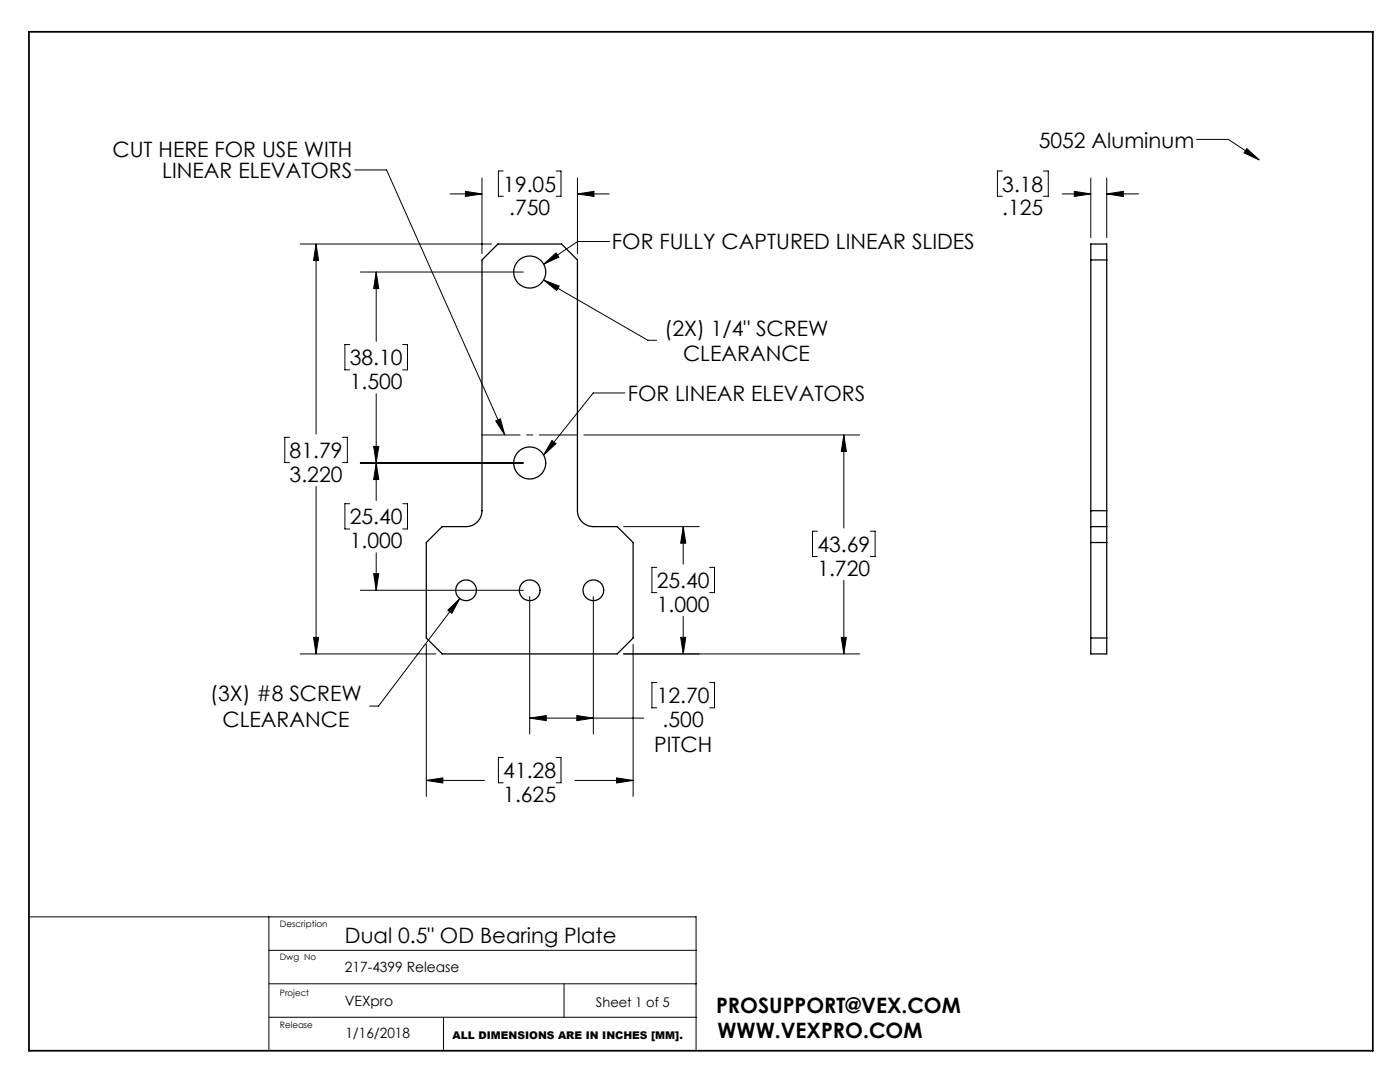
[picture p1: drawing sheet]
<svg xmlns="http://www.w3.org/2000/svg" width="279mm" height="216mm" viewBox="0 0 279 216" stroke-linecap="round" stroke-linejoin="round" font-family="sans-serif">
<g fill="none" stroke="#000" stroke-width=".2">
<path d="M70.8 33.9h6.3l23.6 52.9M89.8 38.7h6.4M92.9 38.2l3.3 .5-3.3 .5zM96.2 35.5v15.1M100.4 34.1h-.9v5.1h.9M111 34.1h1v5.1h-1M115.2 38.7l3.3-.5v1zM115.2 35.5v15.1M115.2 38.7h6.4M200 34.1h-.9v5.1h.9M208.2 34.1h1v5.1h-1M212 38.7h5.7"/>
<path d="M214.4 38.2l3.3 .5-3.3 .5zM217.7 35.5v11.9M220.9 38.7l3.3-.5v1zM220.9 38.7h6.3M220.9 35.5v11.9M238.8 27.8h6.4l6.1 4.1M248.8 29.6l2.5 2.3-3-1.4zM59.9 48.7h38.2M63.1 48.7v37.9M63.1 48.7l.5 3.3h-1zM71.9 54.3h32.5M75.1 54.3v13.8"/>
<path d="M75.1 54.3l.5 3.3h-1zM108.5 55.9l20.8 12h1.7M108.5 55.9l3.1 1.2-.5 .9zM108.5 52.7l2.5-2.2 .5 .8zM121.6 48.2h-6.3l-6.8 4.5M69.8 68.8h-1v5h1M75.1 78.6v21.3M80.4 68.8h.9v5h-.9M124.7 78.4h-6.3l-9.9 12.4M57.8 87.3h-1v5h1M63.1 97.1v33.4M68.4 87.3h.9v5h-.9"/>
<path d="M71.9 92.4h32.5M74.6 89.1h1l-.5 3.3zM75.1 92.4l.5 3.3h-1zM98.9 84l1-.4 .8 3.2zM110.2 87.9l.8 .6-2.5 2.3zM116.5 86.8h55.1M168.4 86.8l.5 3.3h-1zM168.4 86.8v18.6M69.8 100.5h-1v5.1h1M71.9 117.8h32.5M74.6 114.5h1l-.5 3.3zM75.1 110.3v7.5"/>
<path d="M80.4 100.5h.9v5.1h-.9M91.8 119.4l-16.3 21.5h-1.7M105.7 119.1v27.4M118.4 119.1v27.4M124.4 105.1h15.1M131.1 113.2h-1v5.1h1M136.4 105.1v7.5M136.4 105.1l.5 3.3h-1.1zM141.6 113.2h1v5.1h-1M163.1 106h-.9v5h.9M168.4 115.8v14.7M173.7 106h.9v5h-.9"/>
<path d="M59.9 130.5h27.1M62.6 127.2h1l-.5 3.3zM85.1 128.6v30.3M89.4 121.8l2.4-2.4-1.6 3zM124.4 130.5h47.2M126.4 128.6v30.3M131.1 136.2h-1v5h1M135.8 127.2h1.1l-.5 3.3zM136.4 123v7.5M141.6 136.2h1v5h-1M167.9 127.2h1l-.5 3.3zM85.1 155.7l3.3-.5v1z"/>
<path d="M85.1 155.7h11.6M100.4 151.2h-.9v5h.9M105.7 143.3l3.3-.5v1zM105.7 143.3h22.8M111 151.2h1v5h-1M114.7 155.7h11.7M115.1 142.8l3.3 .5-3.3 .5zM123.1 155.2l3.3 .5-3.3 .5zM5.8 182.9h133.1v26.8M53.7 182.9v26.8M53.7 196.3h85.2M53.7 189.6h85.2"/>
<path d="M112.6 196.3v6.7M53.7 203h85.2M88.5 203v6.7"/>
</g>
<path d="M96.2 86.8h19" fill="none" stroke="#000" stroke-width=".2" stroke-dasharray="15.2 1.3 1.3 1.3" stroke-dashoffset="7.6"/>
<path d="M5.8 6.3h268.2v203.4h-268.2z" fill="none" stroke="#000" stroke-width=".35"/>
<g fill="#000">
<path d="M110.2 87.9l.8 .6-2.5 2.3zM108.5 52.7l2.5-2.2 .5 .8zM98.9 84l1-.4 .8 3.2zM248.8 29.6l2.5 2.3-3-1.4z"/>
<path d="M168.4 86.8l.5 3.3h-1zM167.9 127.2h1l-.5 3.3z"/>
<path d="M62.6 127.2h1l-.5 3.3zM63.1 48.7l.5 3.3h-1zM85.1 155.7l3.3-.5v1zM123.1 155.2l3.3 .5-3.3 .5zM135.8 127.2h1.1l-.5 3.3zM136.4 105.1l.5 3.3h-1.1zM92.9 38.2l3.3 .5-3.3 .5zM115.2 38.7l3.3-.5v1zM108.5 55.9l2.6 2.1 .5-.9zM89.4 121.8l.8 .6 1.6-3zM105.7 143.3l3.3-.5v1zM115.1 142.8l3.3 .5-3.3 .5zM75.1 54.3l.5 3.3h-1zM74.6 89.1h1l-.5 3.3zM75.1 92.4l.5 3.3h-1zM74.6 114.5h1l-.5 3.3zM214.4 38.2l3.3 .5-3.3 .5zM220.9 38.7l3.3-.5v1z"/>
</g>
<g fill="none" stroke="#000" stroke-width=".25">
<path d="M96.2 51.9l3.2-3.2h12.7l3.1 3.2v50a3.2 3.2 0 0 0 3.2 3.2h4.8l3.2 3.2v19l-3.2 3.2h-34.9l-3.2-3.2v-19l3.2-3.2h4.7a3.2 3.2 0 0 0 3.2-3.2zM217.7 51.9h3.2M217.7 101.9v3.2M217.7 105.1v25.4h3.2v-25.4M217.7 105.1h3.2M217.7 101.9v-53.2h3.2v53.2M217.7 108.3h3.2M217.7 101.9h3.2M220.9 101.9v3.2M217.7 127.3h3.2"/>
<circle cx="105.7" cy="54.3" r="3.2"/>
<circle cx="105.7" cy="92.4" r="3.2"/>
<circle cx="93" cy="117.8" r="2.07"/>
<circle cx="105.7" cy="117.8" r="2.07"/>
<circle cx="118.4" cy="117.8" r="2.07"/>
</g>
<g font-size="4.2">
<text x="207.3" y="29.4">5052 Aluminum</text>
<text x="22.5" y="31.3">CUT HERE FOR USE WITH</text>
<text x="32.4" y="35.5">LINEAR ELEVATORS</text>
<text x="100.4" y="38.2">19.05</text>
<text x="200" y="38.2">3.18</text>
<text x="101.6" y="43">.750</text>
<text x="200" y="43">.125</text>
<text x="122.1" y="49.8">FOR FULLY CAPTURED LINEAR SLIDES</text>
<text x="132.6" y="67">(2X) 1/4&quot; SCREW</text>
<text x="69.8" y="72.9">38.10</text>
<text x="69.8" y="77.6">1.500</text>
<text x="136.3" y="72">CLEARANCE</text>
<text x="125.3" y="80">FOR LINEAR ELEVATORS</text>
<text x="57.8" y="91.4">81.79</text>
<text x="57.8" y="96.1">3.220</text>
<text x="69.8" y="104.6">25.40</text>
<text x="69.8" y="109.4">1.000</text>
<text x="163.1" y="110.1">43.69</text>
<text x="131.1" y="117.3">25.40</text>
<text x="163.1" y="114.9">1.720</text>
<text x="131.1" y="122.1">1.000</text>
<text x="42" y="140">(3X) #8 SCREW</text>
<text x="131.1" y="140.3">12.70</text>
<text x="44.4" y="145">CLEARANCE</text>
<text x="132.2" y="145.1">.500</text>
<text x="100.4" y="155.3">41.28</text>
<text x="130.6" y="150.1">PITCH</text>
<text x="100.4" y="160">1.625</text>
<text x="68.8" y="188.2">Dual 0.5&quot; OD Bearing Plate</text>
<text x="142.9" y="202.2">PROSUPPORT@VEX.COM</text>
<text x="143.2" y="207.1">WWW.VEXPRO.COM</text>
</g>
<g font-size="2.8">
<text x="68.8" y="193.9">217-4399 Release</text>
<text x="68.8" y="200.7">VEXpro</text>
<text x="68.9" y="207.1">1/16/2018</text>
</g>
<text font-size="2.7" x="118.9" y="201">Sheet 1 of 5</text>
<text font-size="2.1" x="90.3" y="207.2">ALL DIMENSIONS ARE IN INCHES [MM].</text>
<g font-size="1.8">
<text x="55.8" y="185">Description</text>
<text x="55.8" y="191.6">Dwg No</text>
<text x="55.9" y="198.7">Project</text>
<text x="55.9" y="205.2">Release</text>
</g>
</svg>
